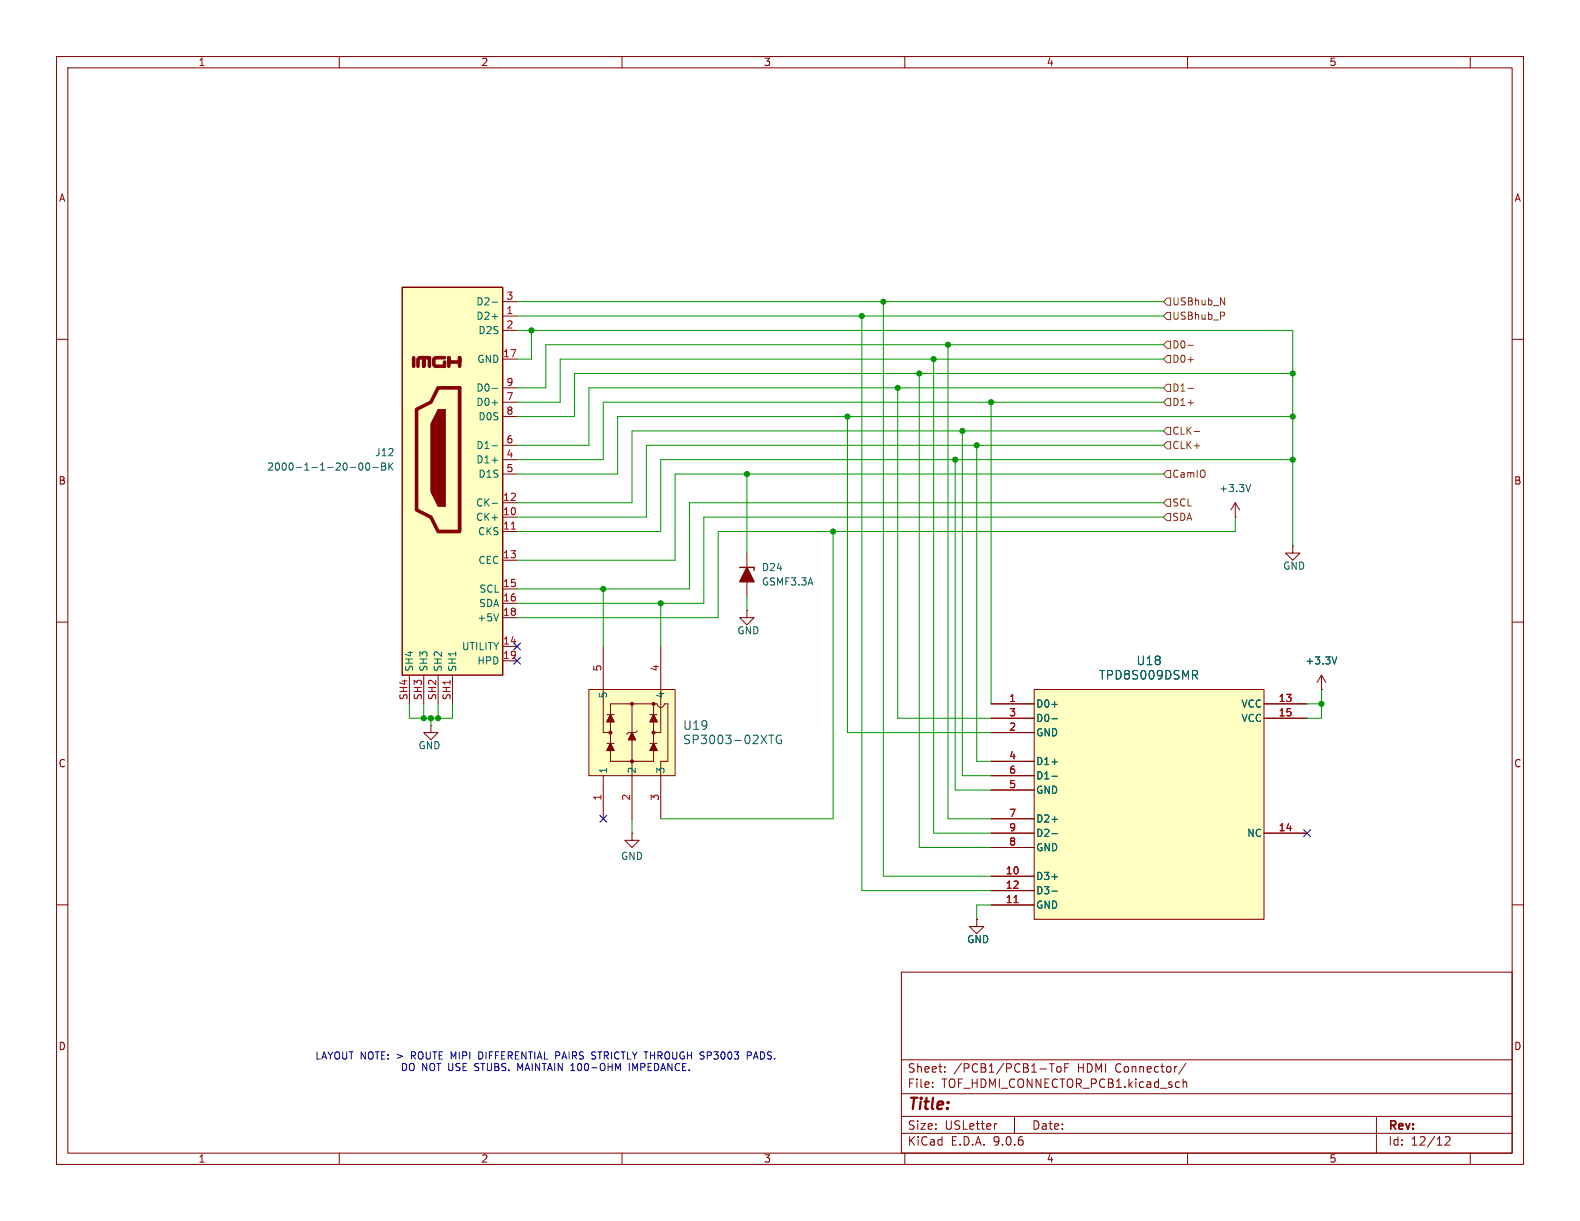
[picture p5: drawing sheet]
(kicad_sch
 (version 20250114)
 (generator "eeschema")
 (generator_version "9.0")
 (paper "USLetter")
 (lib_symbols
  (symbol "capstone_parts:HDMI_A" (exclude_from_sim no) (in_bom yes) (on_board yes)
   (property "Reference" "J12" (at 11.43 1.2701 0) (effects (font (size 1.27 1.27)) (justify left)))
   (property "Value" "2000-1-1-20-00-BK" (at 11.43 -1.2699 0) (effects (font (size 1.27 1.27)) (justify left)))
   (property "Footprint" "*CapStone*:CNCTECH_2000-1-1-20-00-BK" (at 0.635 0 0) (effects (font (size 1.27 1.27)) (hide yes)))
   (property "Datasheet" "kicad-embed://2000-1-1-20-00-BK.pdf" (at 0.635 0 0) (effects (font (size 1.27 1.27)) (hide yes)))
   (property "Description" "HDMI Receptacle Connector 19 Position Through Hole, Right Angle" (at 0 0 0) (effects (font (size 1.27 1.27)) (hide yes)))
   (property "Digikey Link" "https://www.digikey.ca/en/products/detail/cnc-tech/2000-1-1-20-00-BK/4867009" (at 0 0 0) (effects (font (size 1.27 1.27)) (hide yes)))
   (property "Manufacturer" "CNC Tech" (at 0 0 0) (effects (font (size 1.27 1.27)) (hide yes)))
   (property "Manufacturer Part" "2000-1-1-20-00-BK" (at 0 0 0) (effects (font (size 1.27 1.27)) (hide yes)))
   (property "Package" "Tray" (at 0 0 0) (effects (font (size 1.27 1.27)) (hide yes)))
   (property "Price" "1.99" (at 0 0 0) (effects (font (size 1.27 1.27)) (hide yes)))
   (property "Supplier" "DigiKey" (at 0 0 0) (effects (font (size 1.27 1.27)) (hide yes)))
   (property "Supplier P/N" "1175-1700-ND" (at 0 0 0) (effects (font (size 1.27 1.27)) (hide yes)))
   (property "Type" "Through Hole, Right Angle" (at 0 0 0) (effects (font (size 1.27 1.27)) (hide yes)))
   (property "Unit" "pcs" (at 0 0 0) (effects (font (size 1.27 1.27)) (hide yes)))
   (symbol "HDMI_A_0_0"
    (polyline (pts (xy 0 16.51) (xy 0 18.034) (xy 0 17.272) (xy 1.905 17.272) (xy 1.905 18.034) (xy 1.905 16.51)) (stroke (width 0.635) (type default)) (fill (type none)))
    (polyline (pts (xy 2.667 18.034) (xy 4.318 18.034) (xy 4.572 17.78) (xy 4.572 16.764) (xy 4.318 16.51) (xy 2.667 16.51) (xy 2.667 17.272)) (stroke (width 0.635) (type default)) (fill (type none)))
    (polyline (pts (xy 8.128 16.51) (xy 8.128 18.034)) (stroke (width 0.635) (type default)) (fill (type none))))
   (symbol "HDMI_A_0_1"
    (rectangle (start -7.62 30.48) (end 10.16 -38.1) (stroke (width 0.254) (type default)) (fill (type background)))
    (polyline (pts (xy 0 12.7) (xy 0 -12.7) (xy 3.81 -12.7) (xy 5.08 -10.16) (xy 7.62 -8.89) (xy 7.62 8.89) (xy 5.08 10.16) (xy 3.81 12.7) (xy 0 12.7)) (stroke (width 0.635) (type default)) (fill (type none)))
    (polyline (pts (xy 2.54 8.89) (xy 3.81 8.89) (xy 5.08 6.35) (xy 5.08 -5.715) (xy 3.81 -8.255) (xy 2.54 -8.255) (xy 2.54 8.89)) (stroke (width 0) (type default)) (fill (type outline)))
    (polyline (pts (xy 5.334 16.51) (xy 5.334 18.034) (xy 6.35 18.034) (xy 6.35 16.51) (xy 6.35 18.034) (xy 7.112 18.034) (xy 7.366 17.78) (xy 7.366 16.51)) (stroke (width 0.635) (type default)) (fill (type none))))
   (symbol "HDMI_A_1_1"
    (pin passive line (at -10.16 27.94 0) (length 2.54) (name "D2-" (effects (font (size 1.27 1.27)))) (number "3" (effects (font (size 1.27 1.27)))))
    (pin passive line (at -10.16 25.4 0) (length 2.54) (name "D2+" (effects (font (size 1.27 1.27)))) (number "1" (effects (font (size 1.27 1.27)))))
    (pin power_in line (at -10.16 22.86 0) (length 2.54) (name "D2S" (effects (font (size 1.27 1.27)))) (number "2" (effects (font (size 1.27 1.27)))))
    (pin power_in line (at -10.16 17.78 0) (length 2.54) (name "GND" (effects (font (size 1.27 1.27)))) (number "17" (effects (font (size 1.27 1.27)))))
    (pin passive line (at -10.16 12.7 0) (length 2.54) (name "D0-" (effects (font (size 1.27 1.27)))) (number "9" (effects (font (size 1.27 1.27)))))
    (pin passive line (at -10.16 10.16 0) (length 2.54) (name "D0+" (effects (font (size 1.27 1.27)))) (number "7" (effects (font (size 1.27 1.27)))))
    (pin power_in line (at -10.16 7.62 0) (length 2.54) (name "D0S" (effects (font (size 1.27 1.27)))) (number "8" (effects (font (size 1.27 1.27)))))
    (pin passive line (at -10.16 2.54 0) (length 2.54) (name "D1-" (effects (font (size 1.27 1.27)))) (number "6" (effects (font (size 1.27 1.27)))))
    (pin passive line (at -10.16 0 0) (length 2.54) (name "D1+" (effects (font (size 1.27 1.27)))) (number "4" (effects (font (size 1.27 1.27)))))
    (pin power_in line (at -10.16 -2.54 0) (length 2.54) (name "D1S" (effects (font (size 1.27 1.27)))) (number "5" (effects (font (size 1.27 1.27)))))
    (pin passive line (at -10.16 -7.62 0) (length 2.54) (name "CK-" (effects (font (size 1.27 1.27)))) (number "12" (effects (font (size 1.27 1.27)))))
    (pin passive line (at -10.16 -10.16 0) (length 2.54) (name "CK+" (effects (font (size 1.27 1.27)))) (number "10" (effects (font (size 1.27 1.27)))))
    (pin power_in line (at -10.16 -12.7 0) (length 2.54) (name "CKS" (effects (font (size 1.27 1.27)))) (number "11" (effects (font (size 1.27 1.27)))))
    (pin bidirectional line (at -10.16 -17.78 0) (length 2.54) (name "CEC" (effects (font (size 1.27 1.27)))) (number "13" (effects (font (size 1.27 1.27)))))
    (pin passive line (at -10.16 -22.86 0) (length 2.54) (name "SCL" (effects (font (size 1.27 1.27)))) (number "15" (effects (font (size 1.27 1.27)))))
    (pin bidirectional line (at -10.16 -25.4 0) (length 2.54) (name "SDA" (effects (font (size 1.27 1.27)))) (number "16" (effects (font (size 1.27 1.27)))))
    (pin power_in line (at -10.16 -27.94 0) (length 2.54) (name "+5V" (effects (font (size 1.27 1.27)))) (number "18" (effects (font (size 1.27 1.27)))))
    (pin passive line (at -10.16 -33.02 0) (length 2.54) (name "UTILITY" (effects (font (size 1.27 1.27)))) (number "14" (effects (font (size 1.27 1.27)))))
    (pin passive line (at -10.16 -35.56 0) (length 2.54) (name "HPD" (effects (font (size 1.27 1.27)))) (number "19" (effects (font (size 1.27 1.27)))))
    (pin passive line (at 1.27 -43.18 90) (length 5.08) (name "SH1" (effects (font (size 1.27 1.27)))) (number "SH1" (effects (font (size 1.27 1.27)))))
    (pin passive line (at 3.81 -43.18 90) (length 5.08) (name "SH2" (effects (font (size 1.27 1.27)))) (number "SH2" (effects (font (size 1.27 1.27)))))
    (pin passive line (at 6.35 -43.18 90) (length 5.08) (name "SH3" (effects (font (size 1.27 1.27)))) (number "SH3" (effects (font (size 1.27 1.27)))))
    (pin passive line (at 8.89 -43.18 90) (length 5.08) (name "SH4" (effects (font (size 1.27 1.27)))) (number "SH4" (effects (font (size 1.27 1.27))))))
   (embedded_fonts no))
  (symbol "capstone_parts:SMF5.0A"
   (pin_numbers (hide yes))
   (pin_names
    (offset 1.016) (hide yes)) (exclude_from_sim no) (in_bom yes) (on_board yes)
   (property "Reference" "D" (at 0 5.08 0) (effects (font (size 1.27 1.27))))
   (property "Value" "SMF5.0A" (at 0 2.54 0) (effects (font (size 1.27 1.27))))
   (property "Footprint" "PCM_Diode_SMD_AKL:D_SOD-123F" (at 0 0 0) (effects (font (size 1.27 1.27)) (hide yes)))
   (property "Datasheet" "https://www.tme.eu/Document/95faf1e5e821ed1b438500c66c7b0bd9/smf50a.pdf" (at 0 0 0) (effects (font (size 1.27 1.27)) (hide yes)))
   (property "Description" "SOD-123F Unidirectional TVS diode, 5V, 200W, Alternate KiCAD Library" (at 0 0 0) (effects (font (size 1.27 1.27)) (hide yes)))
   (symbol "SMF5.0A_0_1"
    (polyline (pts (xy -1.27 1.27) (xy -1.27 -1.27) (xy 1.27 0) (xy -1.27 1.27)) (stroke (width 0.254) (type default)) (fill (type outline)))
    (polyline (pts (xy -1.27 0) (xy 1.27 0)) (stroke (width 0) (type default)) (fill (type none)))
    (polyline (pts (xy 1.27 1.27) (xy 0.762 1.27)) (stroke (width 0.254) (type default)) (fill (type none)))
    (polyline (pts (xy 1.27 -1.27) (xy 1.27 1.27)) (stroke (width 0.254) (type default)) (fill (type none))))
   (symbol "SMF5.0A_0_2"
    (polyline (pts (xy -2.54 -2.54) (xy 2.54 2.54)) (stroke (width 0) (type default)) (fill (type none)))
    (polyline (pts (xy -0.889 -0.889) (xy -1.778 0) (xy 0.889 0.889) (xy 0 -1.778) (xy -0.889 -0.889)) (stroke (width 0.254) (type default)) (fill (type outline)))
    (polyline (pts (xy 0 1.778) (xy -0.381 1.397)) (stroke (width 0.254) (type default)) (fill (type none)))
    (polyline (pts (xy 0 1.778) (xy 1.778 0)) (stroke (width 0.254) (type default)) (fill (type none))))
   (symbol "SMF5.0A_1_1"
    (pin passive line (at -3.81 0 0) (length 2.54) (name "A" (effects (font (size 1.27 1.27)))) (number "2" (effects (font (size 1.27 1.27)))))
    (pin passive line (at 3.81 0 180) (length 2.54) (name "K" (effects (font (size 1.27 1.27)))) (number "1" (effects (font (size 1.27 1.27))))))
   (symbol "SMF5.0A_1_2"
    (pin passive line (at -2.54 -2.54 0) (length 0) (name "A" (effects (font (size 1.27 1.27)))) (number "2" (effects (font (size 1.27 1.27)))))
    (pin passive line (at 2.54 2.54 180) (length 0) (name "K" (effects (font (size 1.27 1.27)))) (number "1" (effects (font (size 1.27 1.27))))))
   (embedded_fonts no))
  (symbol "capstone_parts:SP3003-02XTG"
   (pin_names
    (offset 0.254)) (exclude_from_sim no) (in_bom yes) (on_board yes)
   (property "Reference" "CR" (at 16.51 7.62 0) (effects (font (size 1.524 1.524))))
   (property "Value" "SP3003-02XTG" (at 20.32 5.08 0) (effects (font (size 1.524 1.524))))
   (property "Footprint" "SOT553_LTF" (at 0 0 0) (effects (font (size 1.27 1.27)
    (italic yes)) (hide yes)))
   (property "Datasheet" "SP3003-02XTG" (at 0 0 0) (effects (font (size 1.27 1.27)
    (italic yes)) (hide yes)))
   (property "Description" "" (at 0 0 0) (effects (font (size 1.27 1.27)) (hide yes)))
   (property "ki_locked" "" (at 0 0 0) (effects (font (size 1.27 1.27))))
   (symbol "SP3003-02XTG_0_1"
    (polyline (pts (xy 7.62 -5.08) (xy 20.32 -5.08)) (stroke (width 0.127) (type default)) (fill (type none)))
    (polyline (pts (xy 7.62 -10.16) (xy 10.16 -10.16)) (stroke (width 0.127) (type default)) (fill (type none)))
    (polyline (pts (xy 10.16 -1.27) (xy 10.16 -8.89)) (stroke (width 0.127) (type default)) (fill (type none)))
    (polyline (pts (xy 10.16 -1.27) (xy 20.32 -1.27)) (stroke (width 0.127) (type default)) (fill (type none)))
    (circle (center 10.16 -5.08) (radius 0.2032) (stroke (width 0.3048) (type default)) (fill (type none)))
    (polyline (pts (xy 10.16 -8.89) (xy 20.32 -8.89)) (stroke (width 0.127) (type default)) (fill (type none)))
    (polyline (pts (xy 10.16 -10.16) (xy 10.16 -11.43)) (stroke (width 0.127) (type default)) (fill (type none)))
    (polyline (pts (xy 10.16 -11.43) (xy 20.32 -11.43)) (stroke (width 0.127) (type default)) (fill (type none)))
    (polyline (pts (xy 12.065 -0.635) (xy 12.065 -1.905)) (stroke (width 0.127) (type default)) (fill (type none)))
    (polyline (pts (xy 12.065 -0.635) (xy 13.335 -1.27)) (stroke (width 0.127) (type default)) (fill (type none)))
    (polyline (pts (xy 12.065 -0.635) (xy 12.065 -1.905) (xy 13.335 -1.27)) (stroke (width 0) (type default)) (fill (type outline)))
    (polyline (pts (xy 12.065 -8.255) (xy 12.065 -9.525)) (stroke (width 0.127) (type default)) (fill (type none)))
    (polyline (pts (xy 12.065 -8.255) (xy 13.335 -8.89)) (stroke (width 0.127) (type default)) (fill (type none)))
    (polyline (pts (xy 12.065 -8.255) (xy 12.065 -9.525) (xy 13.335 -8.89)) (stroke (width 0) (type default)) (fill (type outline)))
    (polyline (pts (xy 13.335 -0.635) (xy 13.335 -1.905)) (stroke (width 0.127) (type default)) (fill (type none)))
    (polyline (pts (xy 13.335 -1.27) (xy 12.065 -1.905)) (stroke (width 0.127) (type default)) (fill (type none)))
    (polyline (pts (xy 13.335 -8.255) (xy 13.335 -9.525)) (stroke (width 0.127) (type default)) (fill (type none)))
    (polyline (pts (xy 13.335 -8.89) (xy 12.065 -9.525)) (stroke (width 0.127) (type default)) (fill (type none)))
    (polyline (pts (xy 13.97 -4.445) (xy 13.97 -5.715)) (stroke (width 0.127) (type default)) (fill (type none)))
    (polyline (pts (xy 13.97 -4.445) (xy 15.24 -5.08)) (stroke (width 0.127) (type default)) (fill (type none)))
    (polyline (pts (xy 13.97 -4.445) (xy 13.97 -5.715) (xy 15.24 -5.08)) (stroke (width 0) (type default)) (fill (type outline)))
    (polyline (pts (xy 15.24 -1.27) (xy 15.24 0)) (stroke (width 0.127) (type default)) (fill (type none)))
    (circle (center 15.24 -1.27) (radius 0.2032) (stroke (width 0.3048) (type default)) (fill (type none)))
    (polyline (pts (xy 15.24 -4.445) (xy 14.9225 -4.1275)) (stroke (width 0.127) (type default)) (fill (type none)))
    (polyline (pts (xy 15.24 -4.445) (xy 15.24 -5.715)) (stroke (width 0.127) (type default)) (fill (type none)))
    (polyline (pts (xy 15.24 -5.08) (xy 13.97 -5.715)) (stroke (width 0.127) (type default)) (fill (type none)))
    (polyline (pts (xy 15.24 -5.715) (xy 15.5575 -6.0325)) (stroke (width 0.127) (type default)) (fill (type none)))
    (polyline (pts (xy 15.24 -8.89) (xy 15.24 -10.16)) (stroke (width 0.127) (type default)) (fill (type none)))
    (circle (center 15.24 -8.89) (radius 0.2032) (stroke (width 0.3048) (type default)) (fill (type none)))
    (polyline (pts (xy 15.24 -10.16) (xy 22.86 -10.16)) (stroke (width 0.127) (type default)) (fill (type none)))
    (polyline (pts (xy 17.145 -0.635) (xy 17.145 -1.905)) (stroke (width 0.127) (type default)) (fill (type none)))
    (polyline (pts (xy 17.145 -0.635) (xy 18.415 -1.27)) (stroke (width 0.127) (type default)) (fill (type none)))
    (polyline (pts (xy 17.145 -0.635) (xy 17.145 -1.905) (xy 18.415 -1.27)) (stroke (width 0) (type default)) (fill (type outline)))
    (polyline (pts (xy 17.145 -8.255) (xy 17.145 -9.525)) (stroke (width 0.127) (type default)) (fill (type none)))
    (polyline (pts (xy 17.145 -8.255) (xy 18.415 -8.89)) (stroke (width 0.127) (type default)) (fill (type none)))
    (polyline (pts (xy 17.145 -8.255) (xy 17.145 -9.525) (xy 18.415 -8.89)) (stroke (width 0) (type default)) (fill (type outline)))
    (polyline (pts (xy 18.415 -0.635) (xy 18.415 -1.905)) (stroke (width 0.127) (type default)) (fill (type none)))
    (polyline (pts (xy 18.415 -1.27) (xy 17.145 -1.905)) (stroke (width 0.127) (type default)) (fill (type none)))
    (polyline (pts (xy 18.415 -8.255) (xy 18.415 -9.525)) (stroke (width 0.127) (type default)) (fill (type none)))
    (polyline (pts (xy 18.415 -8.89) (xy 17.145 -9.525)) (stroke (width 0.127) (type default)) (fill (type none)))
    (polyline (pts (xy 20.32 -1.27) (xy 20.32 -9.525)) (stroke (width 0.127) (type default)) (fill (type none)))
    (circle (center 20.32 -5.08) (radius 0.2032) (stroke (width 0.3048) (type default)) (fill (type none)))
    (circle (center 20.32 -8.89) (radius 0.2032) (stroke (width 0.3048) (type default)) (fill (type none)))
    (polyline (pts (xy 20.32 -10.795) (xy 20.32 -11.43)) (stroke (width 0.127) (type default)) (fill (type none)))
    (arc (start 20.32 -10.795) (mid 19.6877 -10.16) (end 20.32 -9.525) (stroke (width 0.127) (type default)) (fill (type none)))
    (polyline (pts (xy 22.86 0) (xy 15.24 0)) (stroke (width 0.127) (type default)) (fill (type none)))
    (pin unspecified line (at 0 0 0) (length 7.62) (name "1" (effects (font (size 1.27 1.27)))) (number "1" (effects (font (size 1.27 1.27)))))
    (pin unspecified line (at 0 -5.08 0) (length 7.62) (name "2" (effects (font (size 1.27 1.27)))) (number "2" (effects (font (size 1.27 1.27)))))
    (pin unspecified line (at 0 -10.16 0) (length 7.62) (name "3" (effects (font (size 1.27 1.27)))) (number "3" (effects (font (size 1.27 1.27)))))
    (pin unspecified line (at 30.48 0 180) (length 7.62) (name "5" (effects (font (size 1.27 1.27)))) (number "5" (effects (font (size 1.27 1.27)))))
    (pin unspecified line (at 30.48 -10.16 180) (length 7.62) (name "4" (effects (font (size 1.27 1.27)))) (number "4" (effects (font (size 1.27 1.27))))))
   (symbol "SP3003-02XTG_1_1"
    (rectangle (start 7.62 2.54) (end 22.86 -12.7) (stroke (width 0) (type solid)) (fill (type background))))
   (embedded_fonts no))
  (symbol "capstone_parts:TPD8S009DSMR"
   (pin_names
    (offset 0.254)) (exclude_from_sim no) (in_bom yes) (on_board yes)
   (property "Reference" "U18" (at 27.94 10.16 0) (effects (font (size 1.524 1.524))))
   (property "Value" "TPD8S009DSMR" (at 27.94 7.62 0) (effects (font (size 1.524 1.524))))
   (property "Footprint" "DSM15_X" (at 0 0 0) (effects (font (size 1.27 1.27)
    (italic yes)) (hide yes)))
   (property "Datasheet" "https://www.ti.com/lit/gpn/tpd8s009" (at 0 0 0) (effects (font (size 1.27 1.27)
    (italic yes)) (hide yes)))
   (property "Description" "" (at 0 0 0) (effects (font (size 1.27 1.27)) (hide yes)))
   (property "ki_locked" "" (at 0 0 0) (effects (font (size 1.27 1.27))))
   (symbol "TPD8S009DSMR_0_1"
    (pin unspecified line (at 0 2.54 0) (length 7.62) (name "D0+" (effects (font (size 1.27 1.27)))) (number "1" (effects (font (size 1.27 1.27)))))
    (pin unspecified line (at 0 0 0) (length 7.62) (name "D0-" (effects (font (size 1.27 1.27)))) (number "3" (effects (font (size 1.27 1.27)))))
    (pin power_in line (at 0 -2.54 0) (length 7.62) (name "GND" (effects (font (size 1.27 1.27)))) (number "2" (effects (font (size 1.27 1.27)))))
    (pin unspecified line (at 0 -7.62 0) (length 7.62) (name "D1+" (effects (font (size 1.27 1.27)))) (number "4" (effects (font (size 1.27 1.27)))))
    (pin unspecified line (at 0 -10.16 0) (length 7.62) (name "D1-" (effects (font (size 1.27 1.27)))) (number "6" (effects (font (size 1.27 1.27)))))
    (pin power_in line (at 0 -12.7 0) (length 7.62) (name "GND" (effects (font (size 1.27 1.27)))) (number "5" (effects (font (size 1.27 1.27)))))
    (pin unspecified line (at 0 -17.78 0) (length 7.62) (name "D2+" (effects (font (size 1.27 1.27)))) (number "7" (effects (font (size 1.27 1.27)))))
    (pin unspecified line (at 0 -20.32 0) (length 7.62) (name "D2-" (effects (font (size 1.27 1.27)))) (number "9" (effects (font (size 1.27 1.27)))))
    (pin power_in line (at 0 -22.86 0) (length 7.62) (name "GND" (effects (font (size 1.27 1.27)))) (number "8" (effects (font (size 1.27 1.27)))))
    (pin unspecified line (at 0 -27.94 0) (length 7.62) (name "D3+" (effects (font (size 1.27 1.27)))) (number "10" (effects (font (size 1.27 1.27)))))
    (pin unspecified line (at 0 -30.48 0) (length 7.62) (name "D3-" (effects (font (size 1.27 1.27)))) (number "12" (effects (font (size 1.27 1.27)))))
    (pin power_in line (at 0 -33.02 0) (length 7.62) (name "GND" (effects (font (size 1.27 1.27)))) (number "11" (effects (font (size 1.27 1.27)))))
    (pin power_in line (at 55.88 2.54 180) (length 7.62) (name "VCC" (effects (font (size 1.27 1.27)))) (number "13" (effects (font (size 1.27 1.27)))))
    (pin power_in line (at 55.88 0 180) (length 7.62) (name "VCC" (effects (font (size 1.27 1.27)))) (number "15" (effects (font (size 1.27 1.27)))))
    (pin unspecified line (at 55.88 -20.32 180) (length 7.62) (name "NC" (effects (font (size 1.27 1.27)))) (number "14" (effects (font (size 1.27 1.27))))))
   (symbol "TPD8S009DSMR_1_1"
    (rectangle (start 7.62 5.08) (end 48.26 -35.56) (stroke (width 0) (type solid)) (fill (type background))))
   (embedded_fonts no))
  (symbol "power:+3.3V"
   (power)
   (pin_numbers (hide yes))
   (pin_names
    (offset 0) (hide yes)) (exclude_from_sim no) (in_bom yes) (on_board yes)
   (property "Reference" "#PWR" (at 0 -3.81 0) (effects (font (size 1.27 1.27)) (hide yes)))
   (property "Value" "+3.3V" (at 0 3.556 0) (effects (font (size 1.27 1.27))))
   (property "Footprint" "" (at 0 0 0) (effects (font (size 1.27 1.27)) (hide yes)))
   (property "Datasheet" "" (at 0 0 0) (effects (font (size 1.27 1.27)) (hide yes)))
   (property "Description" "Power symbol creates a global label with name \"+3.3V\"" (at 0 0 0) (effects (font (size 1.27 1.27)) (hide yes)))
   (symbol "+3.3V_0_1"
    (polyline (pts (xy -0.762 1.27) (xy 0 2.54)) (stroke (width 0) (type default)) (fill (type none)))
    (polyline (pts (xy 0 2.54) (xy 0.762 1.27)) (stroke (width 0) (type default)) (fill (type none)))
    (polyline (pts (xy 0 0) (xy 0 2.54)) (stroke (width 0) (type default)) (fill (type none))))
   (symbol "+3.3V_1_1"
    (pin power_in line (at 0 0 90) (length 0) (name "~" (effects (font (size 1.27 1.27)))) (number "1" (effects (font (size 1.27 1.27))))))
   (embedded_fonts no))
  (symbol "power:GND"
   (power)
   (pin_numbers (hide yes))
   (pin_names
    (offset 0) (hide yes)) (exclude_from_sim no) (in_bom yes) (on_board yes)
   (property "Reference" "#PWR" (at 0 -6.35 0) (effects (font (size 1.27 1.27)) (hide yes)))
   (property "Value" "GND" (at 0 -3.81 0) (effects (font (size 1.27 1.27))))
   (property "Footprint" "" (at 0 0 0) (effects (font (size 1.27 1.27)) (hide yes)))
   (property "Datasheet" "" (at 0 0 0) (effects (font (size 1.27 1.27)) (hide yes)))
   (property "Description" "Power symbol creates a global label with name \"GND\" , ground" (at 0 0 0) (effects (font (size 1.27 1.27)) (hide yes)))
   (symbol "GND_0_1"
    (polyline (pts (xy 0 0) (xy 0 -1.27) (xy 1.27 -1.27) (xy 0 -2.54) (xy -1.27 -1.27) (xy 0 -1.27)) (stroke (width 0) (type default)) (fill (type none))))
   (symbol "GND_1_1"
    (pin power_in line (at 0 0 270) (length 0) (name "~" (effects (font (size 1.27 1.27)))) (number "1" (effects (font (size 1.27 1.27))))))
   (embedded_fonts no)))
 (text "LAYOUT NOTE: > ROUTE MIPI DIFFERENTIAL PAIRS STRICTLY THROUGH SP3003 PADS.\nDO NOT USE STUBS. MAINTAIN 100-OHM IMPEDANCE."
  (exclude_from_sim no)
  (at 96.52 187.96 0)
  (effects (font (size 1.27 1.27))))
 (junction
  (at 228.6 81.28)
  (diameter 0)
  (color 0 0 0 0))
 (junction
  (at 172.72 78.74)
  (diameter 0)
  (color 0 0 0 0))
 (junction
  (at 74.93 127)
  (diameter 0)
  (color 0 0 0 0))
 (junction
  (at 175.26 71.12)
  (diameter 0)
  (color 0 0 0 0))
 (junction
  (at 228.6 73.66)
  (diameter 0)
  (color 0 0 0 0))
 (junction
  (at 167.64 60.96)
  (diameter 0)
  (color 0 0 0 0))
 (junction
  (at 165.1 63.5)
  (diameter 0)
  (color 0 0 0 0))
 (junction
  (at 149.86 73.66)
  (diameter 0)
  (color 0 0 0 0))
 (junction
  (at 116.84 106.68)
  (diameter 0)
  (color 0 0 0 0))
 (junction
  (at 156.21 53.34)
  (diameter 0)
  (color 0 0 0 0))
 (junction
  (at 152.4 55.88)
  (diameter 0)
  (color 0 0 0 0))
 (junction
  (at 93.98 58.42)
  (diameter 0)
  (color 0 0 0 0))
 (junction
  (at 158.75 68.58)
  (diameter 0)
  (color 0 0 0 0))
 (junction
  (at 77.47 127)
  (diameter 0)
  (color 0 0 0 0))
 (junction
  (at 168.91 81.28)
  (diameter 0)
  (color 0 0 0 0))
 (junction
  (at 170.18 76.2)
  (diameter 0)
  (color 0 0 0 0))
 (junction
  (at 147.32 93.98)
  (diameter 0)
  (color 0 0 0 0))
 (junction
  (at 233.68 124.46)
  (diameter 0)
  (color 0 0 0 0))
 (junction
  (at 76.2 127)
  (diameter 0)
  (color 0 0 0 0))
 (junction
  (at 228.6 66.04)
  (diameter 0)
  (color 0 0 0 0))
 (junction
  (at 162.56 66.04)
  (diameter 0)
  (color 0 0 0 0))
 (junction
  (at 132.08 83.82)
  (diameter 0)
  (color 0 0 0 0))
 (junction
  (at 106.68 104.14)
  (diameter 0)
  (color 0 0 0 0))
 (no_connect
  (at 91.44 114.3))
 (no_connect
  (at 231.14 147.32))
 (no_connect
  (at 91.44 116.84))
 (no_connect
  (at 106.68 144.78))
 (wire
  (pts (xy 127 109.22) (xy 91.44 109.22))
  (stroke (width 0) (type default)))
 (wire
  (pts (xy 149.86 73.66) (xy 149.86 129.54))
  (stroke (width 0) (type default)))
 (wire
  (pts (xy 175.26 154.94) (xy 156.21 154.94))
  (stroke (width 0) (type default)))
 (wire
  (pts (xy 149.86 129.54) (xy 175.26 129.54))
  (stroke (width 0) (type default)))
 (wire
  (pts (xy 109.22 73.66) (xy 149.86 73.66))
  (stroke (width 0) (type default)))
 (wire
  (pts (xy 72.39 124.46) (xy 72.39 127))
  (stroke (width 0) (type default)))
 (wire
  (pts (xy 119.38 83.82) (xy 119.38 99.06))
  (stroke (width 0) (type default)))
 (wire
  (pts (xy 121.92 88.9) (xy 121.92 104.14))
  (stroke (width 0) (type default)))
 (wire
  (pts (xy 132.08 83.82) (xy 132.08 97.79))
  (stroke (width 0) (type default)))
 (wire
  (pts (xy 91.44 55.88) (xy 152.4 55.88))
  (stroke (width 0) (type default)))
 (wire
  (pts (xy 121.92 104.14) (xy 106.68 104.14))
  (stroke (width 0) (type default)))
 (wire
  (pts (xy 91.44 58.42) (xy 93.98 58.42))
  (stroke (width 0) (type default)))
 (wire
  (pts (xy 231.14 127) (xy 233.68 127))
  (stroke (width 0) (type default)))
 (wire
  (pts (xy 99.06 71.12) (xy 91.44 71.12))
  (stroke (width 0) (type default)))
 (wire
  (pts (xy 111.76 88.9) (xy 91.44 88.9))
  (stroke (width 0) (type default)))
 (wire
  (pts (xy 74.93 124.46) (xy 74.93 127))
  (stroke (width 0) (type default)))
 (wire
  (pts (xy 96.52 68.58) (xy 91.44 68.58))
  (stroke (width 0) (type default)))
 (wire
  (pts (xy 114.3 78.74) (xy 114.3 91.44))
  (stroke (width 0) (type default)))
 (wire
  (pts (xy 152.4 55.88) (xy 205.74 55.88))
  (stroke (width 0) (type default)))
 (wire
  (pts (xy 147.32 93.98) (xy 218.44 93.98))
  (stroke (width 0) (type default)))
 (wire
  (pts (xy 167.64 60.96) (xy 205.74 60.96))
  (stroke (width 0) (type default)))
 (wire
  (pts (xy 116.84 144.78) (xy 147.32 144.78))
  (stroke (width 0) (type default)))
 (wire
  (pts (xy 165.1 147.32) (xy 165.1 63.5))
  (stroke (width 0) (type default)))
 (wire
  (pts (xy 101.6 73.66) (xy 91.44 73.66))
  (stroke (width 0) (type default)))
 (wire
  (pts (xy 111.76 76.2) (xy 170.18 76.2))
  (stroke (width 0) (type default)))
 (wire
  (pts (xy 156.21 53.34) (xy 205.74 53.34))
  (stroke (width 0) (type default)))
 (wire
  (pts (xy 168.91 81.28) (xy 228.6 81.28))
  (stroke (width 0) (type default)))
 (wire
  (pts (xy 93.98 58.42) (xy 228.6 58.42))
  (stroke (width 0) (type default)))
 (wire
  (pts (xy 72.39 127) (xy 74.93 127))
  (stroke (width 0) (type default)))
 (wire
  (pts (xy 228.6 73.66) (xy 228.6 81.28))
  (stroke (width 0) (type default)))
 (wire
  (pts (xy 205.74 83.82) (xy 132.08 83.82))
  (stroke (width 0) (type default)))
 (wire
  (pts (xy 175.26 127) (xy 158.75 127))
  (stroke (width 0) (type default)))
 (wire
  (pts (xy 121.92 88.9) (xy 205.74 88.9))
  (stroke (width 0) (type default)))
 (wire
  (pts (xy 106.68 104.14) (xy 106.68 114.3))
  (stroke (width 0) (type default)))
 (wire
  (pts (xy 175.26 134.62) (xy 172.72 134.62))
  (stroke (width 0) (type default)))
 (wire
  (pts (xy 132.08 83.82) (xy 119.38 83.82))
  (stroke (width 0) (type default)))
 (wire
  (pts (xy 91.44 53.34) (xy 156.21 53.34))
  (stroke (width 0) (type default)))
 (wire
  (pts (xy 162.56 66.04) (xy 228.6 66.04))
  (stroke (width 0) (type default)))
 (wire
  (pts (xy 158.75 68.58) (xy 205.74 68.58))
  (stroke (width 0) (type default)))
 (wire
  (pts (xy 106.68 71.12) (xy 106.68 81.28))
  (stroke (width 0) (type default)))
 (wire
  (pts (xy 99.06 63.5) (xy 99.06 71.12))
  (stroke (width 0) (type default)))
 (wire
  (pts (xy 116.84 106.68) (xy 91.44 106.68))
  (stroke (width 0) (type default)))
 (wire
  (pts (xy 116.84 81.28) (xy 116.84 93.98))
  (stroke (width 0) (type default)))
 (wire
  (pts (xy 175.26 157.48) (xy 152.4 157.48))
  (stroke (width 0) (type default)))
 (wire
  (pts (xy 111.76 76.2) (xy 111.76 88.9))
  (stroke (width 0) (type default)))
 (wire
  (pts (xy 175.26 139.7) (xy 168.91 139.7))
  (stroke (width 0) (type default)))
 (wire
  (pts (xy 168.91 139.7) (xy 168.91 81.28))
  (stroke (width 0) (type default)))
 (wire
  (pts (xy 96.52 60.96) (xy 96.52 68.58))
  (stroke (width 0) (type default)))
 (wire
  (pts (xy 175.26 71.12) (xy 175.26 124.46))
  (stroke (width 0) (type default)))
 (wire
  (pts (xy 109.22 83.82) (xy 91.44 83.82))
  (stroke (width 0) (type default)))
 (wire
  (pts (xy 170.18 137.16) (xy 170.18 76.2))
  (stroke (width 0) (type default)))
 (wire
  (pts (xy 172.72 160.02) (xy 175.26 160.02))
  (stroke (width 0) (type default)))
 (wire
  (pts (xy 111.76 147.32) (xy 111.76 144.78))
  (stroke (width 0) (type default)))
 (wire
  (pts (xy 116.84 106.68) (xy 116.84 114.3))
  (stroke (width 0) (type default)))
 (wire
  (pts (xy 124.46 91.44) (xy 205.74 91.44))
  (stroke (width 0) (type default)))
 (wire
  (pts (xy 149.86 73.66) (xy 228.6 73.66))
  (stroke (width 0) (type default)))
 (wire
  (pts (xy 124.46 106.68) (xy 116.84 106.68))
  (stroke (width 0) (type default)))
 (wire
  (pts (xy 175.26 149.86) (xy 162.56 149.86))
  (stroke (width 0) (type default)))
 (wire
  (pts (xy 172.72 162.56) (xy 172.72 160.02))
  (stroke (width 0) (type default)))
 (wire
  (pts (xy 114.3 78.74) (xy 172.72 78.74))
  (stroke (width 0) (type default)))
 (wire
  (pts (xy 218.44 93.98) (xy 218.44 91.44))
  (stroke (width 0) (type default)))
 (wire
  (pts (xy 175.26 147.32) (xy 165.1 147.32))
  (stroke (width 0) (type default)))
 (wire
  (pts (xy 162.56 66.04) (xy 162.56 149.86))
  (stroke (width 0) (type default)))
 (wire
  (pts (xy 96.52 60.96) (xy 167.64 60.96))
  (stroke (width 0) (type default)))
 (wire
  (pts (xy 233.68 124.46) (xy 233.68 121.92))
  (stroke (width 0) (type default)))
 (wire
  (pts (xy 233.68 127) (xy 233.68 124.46))
  (stroke (width 0) (type default)))
 (wire
  (pts (xy 104.14 68.58) (xy 104.14 78.74))
  (stroke (width 0) (type default)))
 (wire
  (pts (xy 74.93 127) (xy 76.2 127))
  (stroke (width 0) (type default)))
 (wire
  (pts (xy 175.26 137.16) (xy 170.18 137.16))
  (stroke (width 0) (type default)))
 (wire
  (pts (xy 124.46 91.44) (xy 124.46 106.68))
  (stroke (width 0) (type default)))
 (wire
  (pts (xy 77.47 124.46) (xy 77.47 127))
  (stroke (width 0) (type default)))
 (wire
  (pts (xy 109.22 73.66) (xy 109.22 83.82))
  (stroke (width 0) (type default)))
 (wire
  (pts (xy 167.64 144.78) (xy 167.64 60.96))
  (stroke (width 0) (type default)))
 (wire
  (pts (xy 106.68 81.28) (xy 91.44 81.28))
  (stroke (width 0) (type default)))
 (wire
  (pts (xy 127 93.98) (xy 127 109.22))
  (stroke (width 0) (type default)))
 (wire
  (pts (xy 127 93.98) (xy 147.32 93.98))
  (stroke (width 0) (type default)))
 (wire
  (pts (xy 76.2 127) (xy 76.2 128.27))
  (stroke (width 0) (type default)))
 (wire
  (pts (xy 80.01 124.46) (xy 80.01 127))
  (stroke (width 0) (type default)))
 (wire
  (pts (xy 119.38 99.06) (xy 91.44 99.06))
  (stroke (width 0) (type default)))
 (wire
  (pts (xy 228.6 58.42) (xy 228.6 66.04))
  (stroke (width 0) (type default)))
 (wire
  (pts (xy 114.3 91.44) (xy 91.44 91.44))
  (stroke (width 0) (type default)))
 (wire
  (pts (xy 231.14 124.46) (xy 233.68 124.46))
  (stroke (width 0) (type default)))
 (wire
  (pts (xy 101.6 66.04) (xy 162.56 66.04))
  (stroke (width 0) (type default)))
 (wire
  (pts (xy 132.08 107.95) (xy 132.08 105.41))
  (stroke (width 0) (type default)))
 (wire
  (pts (xy 106.68 71.12) (xy 175.26 71.12))
  (stroke (width 0) (type default)))
 (wire
  (pts (xy 116.84 81.28) (xy 168.91 81.28))
  (stroke (width 0) (type default)))
 (wire
  (pts (xy 101.6 66.04) (xy 101.6 73.66))
  (stroke (width 0) (type default)))
 (wire
  (pts (xy 99.06 63.5) (xy 165.1 63.5))
  (stroke (width 0) (type default)))
 (wire
  (pts (xy 77.47 127) (xy 76.2 127))
  (stroke (width 0) (type default)))
 (wire
  (pts (xy 147.32 93.98) (xy 147.32 144.78))
  (stroke (width 0) (type default)))
 (wire
  (pts (xy 156.21 154.94) (xy 156.21 53.34))
  (stroke (width 0) (type default)))
 (wire
  (pts (xy 152.4 157.48) (xy 152.4 55.88))
  (stroke (width 0) (type default)))
 (wire
  (pts (xy 175.26 144.78) (xy 167.64 144.78))
  (stroke (width 0) (type default)))
 (wire
  (pts (xy 93.98 58.42) (xy 93.98 63.5))
  (stroke (width 0) (type default)))
 (wire
  (pts (xy 175.26 71.12) (xy 205.74 71.12))
  (stroke (width 0) (type default)))
 (wire
  (pts (xy 104.14 78.74) (xy 91.44 78.74))
  (stroke (width 0) (type default)))
 (wire
  (pts (xy 172.72 78.74) (xy 205.74 78.74))
  (stroke (width 0) (type default)))
 (wire
  (pts (xy 172.72 78.74) (xy 172.72 134.62))
  (stroke (width 0) (type default)))
 (wire
  (pts (xy 116.84 93.98) (xy 91.44 93.98))
  (stroke (width 0) (type default)))
 (wire
  (pts (xy 106.68 104.14) (xy 91.44 104.14))
  (stroke (width 0) (type default)))
 (wire
  (pts (xy 158.75 127) (xy 158.75 68.58))
  (stroke (width 0) (type default)))
 (wire
  (pts (xy 228.6 66.04) (xy 228.6 73.66))
  (stroke (width 0) (type default)))
 (wire
  (pts (xy 104.14 68.58) (xy 158.75 68.58))
  (stroke (width 0) (type default)))
 (wire
  (pts (xy 170.18 76.2) (xy 205.74 76.2))
  (stroke (width 0) (type default)))
 (wire
  (pts (xy 93.98 63.5) (xy 91.44 63.5))
  (stroke (width 0) (type default)))
 (wire
  (pts (xy 228.6 81.28) (xy 228.6 96.52))
  (stroke (width 0) (type default)))
 (wire
  (pts (xy 165.1 63.5) (xy 205.74 63.5))
  (stroke (width 0) (type default)))
 (wire
  (pts (xy 80.01 127) (xy 77.47 127))
  (stroke (width 0) (type default)))
 (hierarchical_label "CamIO"
  (shape input)
  (at 205.74 83.82 0)
  (effects (font (size 1.27 1.27)) (justify left)))
 (hierarchical_label "CLK-"
  (shape input)
  (at 205.74 76.2 0)
  (effects (font (size 1.27 1.27)) (justify left)))
 (hierarchical_label "D0-"
  (shape input)
  (at 205.74 60.96 0)
  (effects (font (size 1.27 1.27)) (justify left)))
 (hierarchical_label "D0+"
  (shape input)
  (at 205.74 63.5 0)
  (effects (font (size 1.27 1.27)) (justify left)))
 (hierarchical_label "USBhub_P"
  (shape input)
  (at 205.74 55.88 0)
  (effects (font (size 1.27 1.27)) (justify left)))
 (hierarchical_label "SDA"
  (shape input)
  (at 205.74 91.44 0)
  (effects (font (size 1.27 1.27)) (justify left)))
 (hierarchical_label "D1-"
  (shape input)
  (at 205.74 68.58 0)
  (effects (font (size 1.27 1.27)) (justify left)))
 (hierarchical_label "D1+"
  (shape input)
  (at 205.74 71.12 0)
  (effects (font (size 1.27 1.27)) (justify left)))
 (hierarchical_label "CLK+"
  (shape input)
  (at 205.74 78.74 0)
  (effects (font (size 1.27 1.27)) (justify left)))
 (hierarchical_label "USBhub_N"
  (shape input)
  (at 205.74 53.34 0)
  (effects (font (size 1.27 1.27)) (justify left)))
 (hierarchical_label "SCL"
  (shape input)
  (at 205.74 88.9 0)
  (effects (font (size 1.27 1.27)) (justify left)))
 (symbol
  (lib_id "capstone_parts:HDMI_A")
  (at 81.28 81.28 0)
  (mirror y)
  (unit 1)
  (exclude_from_sim no)
  (in_bom yes)
  (on_board yes)
  (dnp no)
  (fields_autoplaced yes)
  (property "Reference" "J12" (at 69.85 80.0099 0) (effects (font (size 1.27 1.27)) (justify left)))
  (property "Value" "2000-1-1-20-00-BK" (at 69.85 82.5499 0) (effects (font (size 1.27 1.27)) (justify left)))
  (property "Footprint" "*CapStone*:CNCTECH_2000-1-1-20-00-BK" (at 80.645 81.28 0) (effects (font (size 1.27 1.27)) (hide yes)))
  (property "Datasheet" "kicad-embed://2000-1-1-20-00-BK.pdf" (at 80.645 81.28 0) (effects (font (size 1.27 1.27)) (hide yes)))
  (property "Description" "HDMI Receptacle Connector 19 Position Through Hole, Right Angle" (at 81.28 81.28 0) (effects (font (size 1.27 1.27)) (hide yes)))
  (property "Digikey Link" "https://www.digikey.ca/en/products/detail/cnc-tech/2000-1-1-20-00-BK/4867009" (at 81.28 81.28 0) (effects (font (size 1.27 1.27)) (hide yes)))
  (property "Manufacturer" "CNC Tech" (at 81.28 81.28 0) (effects (font (size 1.27 1.27)) (hide yes)))
  (property "Manufacturer Part" "2000-1-1-20-00-BK" (at 81.28 81.28 0) (effects (font (size 1.27 1.27)) (hide yes)))
  (property "Package" "Tray" (at 81.28 81.28 0) (effects (font (size 1.27 1.27)) (hide yes)))
  (property "Price" "1.99" (at 81.28 81.28 0) (effects (font (size 1.27 1.27)) (hide yes)))
  (property "Supplier" "DigiKey" (at 81.28 81.28 0) (effects (font (size 1.27 1.27)) (hide yes)))
  (property "Supplier P/N" "1175-1700-ND" (at 81.28 81.28 0) (effects (font (size 1.27 1.27)) (hide yes)))
  (property "Type" "Through Hole, Right Angle" (at 81.28 81.28 0) (effects (font (size 1.27 1.27)) (hide yes)))
  (property "Unit" "pcs" (at 81.28 81.28 0) (effects (font (size 1.27 1.27)) (hide yes)))
  (pin "16")
  (pin "18")
  (pin "17")
  (pin "11")
  (pin "3")
  (pin "4")
  (pin "1")
  (pin "14")
  (pin "9")
  (pin "10")
  (pin "13")
  (pin "19")
  (pin "6")
  (pin "2")
  (pin "12")
  (pin "7")
  (pin "15")
  (pin "5")
  (pin "8")
  (pin "SH1")
  (pin "SH2")
  (pin "SH3")
  (pin "SH4"))
 (symbol
  (lib_id "power:+3.3V")
  (at 218.44 91.44 0)
  (mirror y)
  (unit 1)
  (exclude_from_sim no)
  (in_bom yes)
  (on_board yes)
  (dnp no)
  (fields_autoplaced yes)
  (property "Reference" "#PWR0144" (at 218.44 95.25 0) (effects (font (size 1.27 1.27)) (hide yes)))
  (property "Value" "+3.3V" (at 218.44 86.36 0) (effects (font (size 1.27 1.27))))
  (property "Footprint" "" (at 218.44 91.44 0) (effects (font (size 1.27 1.27)) (hide yes)))
  (property "Datasheet" "" (at 218.44 91.44 0) (effects (font (size 1.27 1.27)) (hide yes)))
  (property "Description" "Power symbol creates a global label with name \"+3.3V\"" (at 218.44 91.44 0) (effects (font (size 1.27 1.27)) (hide yes)))
  (pin "1"))
 (symbol
  (lib_id "power:GND")
  (at 228.6 96.52 0)
  (mirror y)
  (unit 1)
  (exclude_from_sim no)
  (in_bom yes)
  (on_board yes)
  (dnp no)
  (property "Reference" "#PWR0145" (at 228.6 102.87 0) (effects (font (size 1.27 1.27)) (hide yes)))
  (property "Value" "GND" (at 228.854 100.076 0) (effects (font (size 1.27 1.27))))
  (property "Footprint" "" (at 228.6 96.52 0) (effects (font (size 1.27 1.27)) (hide yes)))
  (property "Datasheet" "" (at 228.6 96.52 0) (effects (font (size 1.27 1.27)) (hide yes)))
  (property "Description" "Power symbol creates a global label with name \"GND\" , ground" (at 228.6 96.52 0) (effects (font (size 1.27 1.27)) (hide yes)))
  (pin "1"))
 (symbol
  (lib_id "power:GND")
  (at 172.72 162.56 0)
  (mirror y)
  (unit 1)
  (exclude_from_sim no)
  (in_bom yes)
  (on_board yes)
  (dnp no)
  (property "Reference" "#PWR0117" (at 172.72 168.91 0) (effects (font (size 1.27 1.27)) (hide yes)))
  (property "Value" "GND" (at 172.974 166.116 0) (effects (font (size 1.27 1.27))))
  (property "Footprint" "" (at 172.72 162.56 0) (effects (font (size 1.27 1.27)) (hide yes)))
  (property "Datasheet" "" (at 172.72 162.56 0) (effects (font (size 1.27 1.27)) (hide yes)))
  (property "Description" "Power symbol creates a global label with name \"GND\" , ground" (at 172.72 162.56 0) (effects (font (size 1.27 1.27)) (hide yes)))
  (pin "1"))
 (symbol
  (lib_id "capstone_parts:TPD8S009DSMR")
  (at 175.26 127 0)
  (unit 1)
  (exclude_from_sim no)
  (in_bom yes)
  (on_board yes)
  (dnp no)
  (fields_autoplaced yes)
  (property "Reference" "U18" (at 203.2 116.84 0) (effects (font (size 1.524 1.524))))
  (property "Value" "TPD8S009DSMR" (at 203.2 119.38 0) (effects (font (size 1.524 1.524))))
  (property "Footprint" "*CapStone*:TPD8S009DSMR" (at 175.26 127 0) (effects (font (size 1.27 1.27)
    (italic yes)) (hide yes)))
  (property "Datasheet" "kicad-embed://tpd8s009.pdf" (at 175.26 127 0) (effects (font (size 1.27 1.27)
    (italic yes)) (hide yes)))
  (property "Description" "TVS DIODE 5.5VWM 15SON" (at 175.26 127 0) (effects (font (size 1.27 1.27)) (hide yes)))
  (property "Digikey Link" "https://www.digikey.ca/en/products/detail/texas-instruments/TPD8S009DSMR/1907466?s=N4IgTCBcDaICoAUAiAOAygBgwThAXQF8g" (at 175.26 127 0) (effects (font (size 1.27 1.27)) (hide yes)))
  (property "Manufacturer" "Texas Instruments" (at 175.26 127 0) (effects (font (size 1.27 1.27)) (hide yes)))
  (property "Manufacturer Part" "TPD8S009DSMR" (at 175.26 127 0) (effects (font (size 1.27 1.27)) (hide yes)))
  (property "Package" "15-SMD, No Lead" (at 175.26 127 0) (effects (font (size 1.27 1.27)) (hide yes)))
  (property "Price" "1.82" (at 175.26 127 0) (effects (font (size 1.27 1.27)) (hide yes)))
  (property "Supplier" "DigiKey" (at 175.26 127 0) (effects (font (size 1.27 1.27)) (hide yes)))
  (property "Supplier P/N" "296-23829-1-ND" (at 175.26 127 0) (effects (font (size 1.27 1.27)) (hide yes)))
  (property "Type" "SMD" (at 175.26 127 0) (effects (font (size 1.27 1.27)) (hide yes)))
  (property "Unit" "pcs" (at 175.26 127 0) (effects (font (size 1.27 1.27)) (hide yes)))
  (pin "10")
  (pin "1")
  (pin "5")
  (pin "9")
  (pin "4")
  (pin "15")
  (pin "8")
  (pin "3")
  (pin "7")
  (pin "14")
  (pin "13")
  (pin "12")
  (pin "2")
  (pin "11")
  (pin "6"))
 (symbol
  (lib_id "capstone_parts:SMF5.0A")
  (at 132.08 101.6 270)
  (mirror x)
  (unit 1)
  (exclude_from_sim no)
  (in_bom yes)
  (on_board yes)
  (dnp no)
  (property "Reference" "D24" (at 134.62 100.3299 90) (effects (font (size 1.27 1.27)) (justify left)))
  (property "Value" "GSMF3.3A" (at 134.62 102.8699 90) (effects (font (size 1.27 1.27)) (justify left)))
  (property "Footprint" "Diode_SMD:D_SOD-123F" (at 132.08 101.6 0) (effects (font (size 1.27 1.27)) (hide yes)))
  (property "Datasheet" "kicad-embed://GSMF3.3x.pdf" (at 132.08 101.6 0) (effects (font (size 1.27 1.27)) (hide yes)))
  (property "Description" "TVS DIODE 3.3VWM 8.8VC SOD123FL" (at 132.08 101.6 0) (effects (font (size 1.27 1.27)) (hide yes)))
  (property "Digikey Link" "https://www.digikey.ca/en/products/detail/good-ark-semiconductor/GSMF3-3A/24613089?s=N4IgTCBcDaIMoFkBiBmAdCggiAugXyA" (at 132.08 101.6 90) (effects (font (size 1.27 1.27)) (hide yes)))
  (property "Manufacturer" "Good-Ark Semiconductor" (at 132.08 101.6 90) (effects (font (size 1.27 1.27)) (hide yes)))
  (property "Manufacturer Part" "GSMF3.3A" (at 132.08 101.6 90) (effects (font (size 1.27 1.27)) (hide yes)))
  (property "Package" "SOD-123FL" (at 132.08 101.6 90) (effects (font (size 1.27 1.27)) (hide yes)))
  (property "Price" "0.22" (at 132.08 101.6 90) (effects (font (size 1.27 1.27)) (hide yes)))
  (property "Supplier" "DigiKey" (at 132.08 101.6 90) (effects (font (size 1.27 1.27)) (hide yes)))
  (property "Supplier P/N" "4786-GSMF3.3ACT-ND" (at 132.08 101.6 90) (effects (font (size 1.27 1.27)) (hide yes)))
  (property "Type" "SMD" (at 132.08 101.6 90) (effects (font (size 1.27 1.27)) (hide yes)))
  (property "Unit" "pcs" (at 132.08 101.6 90) (effects (font (size 1.27 1.27)) (hide yes)))
  (pin "2")
  (pin "1"))
 (symbol
  (lib_id "power:GND")
  (at 111.76 147.32 0)
  (unit 1)
  (exclude_from_sim no)
  (in_bom yes)
  (on_board yes)
  (dnp no)
  (property "Reference" "#PWR0150" (at 111.76 153.67 0) (effects (font (size 1.27 1.27)) (hide yes)))
  (property "Value" "GND" (at 111.76 151.384 0) (effects (font (size 1.27 1.27))))
  (property "Footprint" "" (at 111.76 147.32 0) (effects (font (size 1.27 1.27)) (hide yes)))
  (property "Datasheet" "" (at 111.76 147.32 0) (effects (font (size 1.27 1.27)) (hide yes)))
  (property "Description" "Power symbol creates a global label with name \"GND\" , ground" (at 111.76 147.32 0) (effects (font (size 1.27 1.27)) (hide yes)))
  (pin "1"))
 (symbol
  (lib_id "power:+3.3V")
  (at 233.68 121.92 0)
  (mirror y)
  (unit 1)
  (exclude_from_sim no)
  (in_bom yes)
  (on_board yes)
  (dnp no)
  (fields_autoplaced yes)
  (property "Reference" "#PWR0128" (at 233.68 125.73 0) (effects (font (size 1.27 1.27)) (hide yes)))
  (property "Value" "+3.3V" (at 233.68 116.84 0) (effects (font (size 1.27 1.27))))
  (property "Footprint" "" (at 233.68 121.92 0) (effects (font (size 1.27 1.27)) (hide yes)))
  (property "Datasheet" "" (at 233.68 121.92 0) (effects (font (size 1.27 1.27)) (hide yes)))
  (property "Description" "Power symbol creates a global label with name \"+3.3V\"" (at 233.68 121.92 0) (effects (font (size 1.27 1.27)) (hide yes)))
  (pin "1"))
 (symbol
  (lib_id "power:GND")
  (at 132.08 107.95 0)
  (mirror y)
  (unit 1)
  (exclude_from_sim no)
  (in_bom yes)
  (on_board yes)
  (dnp no)
  (property "Reference" "#PWR084" (at 132.08 114.3 0) (effects (font (size 1.27 1.27)) (hide yes)))
  (property "Value" "GND" (at 132.334 111.506 0) (effects (font (size 1.27 1.27))))
  (property "Footprint" "" (at 132.08 107.95 0) (effects (font (size 1.27 1.27)) (hide yes)))
  (property "Datasheet" "" (at 132.08 107.95 0) (effects (font (size 1.27 1.27)) (hide yes)))
  (property "Description" "Power symbol creates a global label with name \"GND\" , ground" (at 132.08 107.95 0) (effects (font (size 1.27 1.27)) (hide yes)))
  (pin "1"))
 (symbol
  (lib_id "capstone_parts:SP3003-02XTG")
  (at 106.68 144.78 90)
  (unit 1)
  (exclude_from_sim no)
  (in_bom yes)
  (on_board yes)
  (dnp no)
  (fields_autoplaced yes)
  (property "Reference" "U19" (at 120.65 128.2699 90) (effects (font (size 1.524 1.524)) (justify right)))
  (property "Value" "SP3003-02XTG" (at 120.65 130.8099 90) (effects (font (size 1.524 1.524)) (justify right)))
  (property "Footprint" "*CapStone*:SOT553_LTF_SP3003_02XTG" (at 106.68 144.78 0) (effects (font (size 1.27 1.27)
    (italic yes)) (hide yes)))
  (property "Datasheet" "kicad-embed://SP3003.pdf" (at 106.68 144.78 0) (effects (font (size 1.27 1.27)
    (italic yes)) (hide yes)))
  (property "Description" "15V Clamp 2.5A (8/20µs) Ipp Tvs Diode Surface Mount SOT-553" (at 106.68 144.78 0) (effects (font (size 1.27 1.27)) (hide yes)))
  (property "Digikey Link" "https://www.digikey.ca/en/products/detail/littelfuse-inc/SP3003-02XTG/2060912" (at 106.68 144.78 90) (effects (font (size 1.27 1.27)) (hide yes)))
  (property "Manufacturer" "Littelfuse Inc." (at 106.68 144.78 90) (effects (font (size 1.27 1.27)) (hide yes)))
  (property "Manufacturer Part" "SP3003-02XTG" (at 106.68 144.78 90) (effects (font (size 1.27 1.27)) (hide yes)))
  (property "Package" "SOT-553" (at 106.68 144.78 90) (effects (font (size 1.27 1.27)) (hide yes)))
  (property "Price" "0.70" (at 106.68 144.78 90) (effects (font (size 1.27 1.27)) (hide yes)))
  (property "Supplier" "DigiKey" (at 106.68 144.78 90) (effects (font (size 1.27 1.27)) (hide yes)))
  (property "Supplier P/N" "F3302CT-ND" (at 106.68 144.78 90) (effects (font (size 1.27 1.27)) (hide yes)))
  (property "Type" "SMD" (at 106.68 144.78 90) (effects (font (size 1.27 1.27)) (hide yes)))
  (property "Unit" "pcs" (at 106.68 144.78 90) (effects (font (size 1.27 1.27)) (hide yes)))
  (property "Voltage - Supply" "6V (Max)" (at 106.68 144.78 90) (effects (font (size 1.27 1.27)) (hide yes)))
  (property "AVAILABILITY" "" (at 106.68 144.78 90) (effects (font (size 1.27 1.27)) (hide yes)))
  (property "PACKAGE" "" (at 106.68 144.78 90) (effects (font (size 1.27 1.27)) (hide yes)))
  (property "PRICE" "" (at 106.68 144.78 90) (effects (font (size 1.27 1.27)) (hide yes)))
  (property "Voltage Raing" "" (at 106.68 144.78 90) (effects (font (size 1.27 1.27)) (hide yes)))
  (property "Voltage Rating" "" (at 106.68 144.78 90) (effects (font (size 1.27 1.27)) (hide yes)))
  (pin "5")
  (pin "3")
  (pin "4")
  (pin "1")
  (pin "2"))
 (symbol
  (lib_id "power:GND")
  (at 76.2 128.27 0)
  (unit 1)
  (exclude_from_sim no)
  (in_bom yes)
  (on_board yes)
  (dnp no)
  (property "Reference" "#PWR0148" (at 76.2 134.62 0) (effects (font (size 1.27 1.27)) (hide yes)))
  (property "Value" "GND" (at 75.946 131.826 0) (effects (font (size 1.27 1.27))))
  (property "Footprint" "" (at 76.2 128.27 0) (effects (font (size 1.27 1.27)) (hide yes)))
  (property "Datasheet" "" (at 76.2 128.27 0) (effects (font (size 1.27 1.27)) (hide yes)))
  (property "Description" "Power symbol creates a global label with name \"GND\" , ground" (at 76.2 128.27 0) (effects (font (size 1.27 1.27)) (hide yes)))
  (pin "1")))
